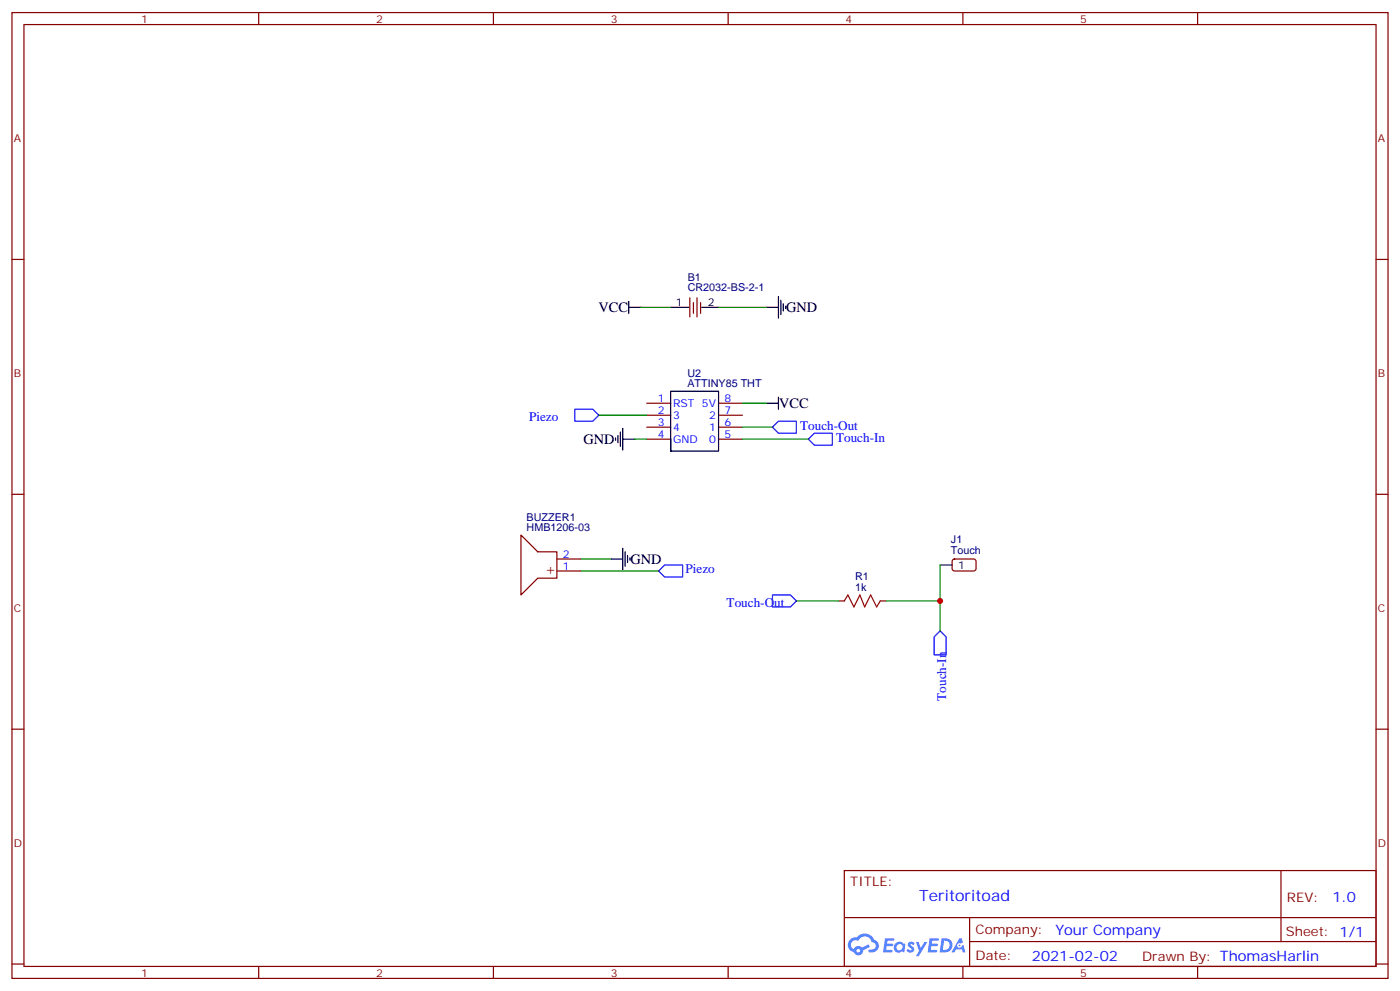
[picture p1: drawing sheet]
<svg xmlns="http://www.w3.org/2000/svg" width="412mm" height="292mm" viewBox="0 0 412 292" stroke-linecap="round" stroke-linejoin="round" font-family="sans-serif">
<g fill="none" stroke="#870000" stroke-width=".35">
<path d="M3.5 3.7h405.4v284.3h-405.4zM7.1 7.2h398.2v277.3h-398.2zM76.2 3.7v3.5M145.3 3.7v3.5M214.5 3.7v3.5M283.6 3.7v3.5M352.8 3.7v3.5M3.5 76.4h3.6M405.3 76.4h3.6M3.5 145.5h3.6M405.3 145.5h3.6M3.5 214.7h3.6"/>
<path d="M405.3 214.7h3.6M248.7 256.3h156.6v28.2h-156.6zM377.3 256.3v20.9M248.7 270.1h156.5M285.6 277.2h119.6M285.6 270.1v14.2M3.5 283.8h3.6M76.2 284.5v3.5M145.3 284.5v3.5M214.5 284.5v3.5M283.6 284.5v3.5M352.8 284.5v3.5"/>
<path d="M405.3 283.8h3.6"/>
</g>
<g fill="#5487ff">
<path d="M267.7 277.5a1.22 1.22 0 0 1 1.7 .2l-.4 .6a.47 .47 0 0 0-.3-.4 .47 .47 0 0 0-.5 .2l.1 .2a1.14 1.14 0 0 1 .8 1.8 1.14 1.14 0 0 1-1.9 0l-.2-.2 .5-.6 .7 .5a.29 .29 0 0 0 .3-.3 .29 .29 0 0 0-.2-.3 1.04 1.04 0 0 1-.6-1.7z"/>
<path d="M260.7 276.2h2.4l.3 .2-.2 .5-1.8 .1-.1 .8h1.5l.3 .4-.3 .4h-1.6l-.2 1.1h1.7l.2 .3-.2 .3-2.6 .1z"/>
<path d="M273.8 276.2h2.4l.3 .2-.1 .5-1.8 .1-.2 .8h1.6l.3 .4-.4 .4-1.6-.1-.1 1.1 1.7 .1 .2 .3-.2 .3-2.6 .1z"/>
<path d="M282.6 276.2h.7l.3 1.3-.6 .3a.69 .69 0 0 0-1 .3 .69 .69 0 0 0 .4 .9 .69 .69 0 0 0 .9-.6l.5-.2 .6 2.2h-.8l-.2-.9h-1.8l-.5 .9h-.8z"/>
<path d="M269.8 277.3h.8l.6 1.8 1.1-1.8h.9l-2.6 4.2h-.8l.9-1.5z"/>
<path d="M277.4 276.2l-.6 4.2h1.3a2.11 2.11 0 0 0 2.5-2.1 2.11 2.11 0 0 0-2.5-2.1zM278.1 277a1.39 1.39 0 0 1 1.7 1.4 1.39 1.39 0 0 1-1.8 1.2h-.3z"/>
<path d="M263.7 277.8a1.54 1.54 0 0 0-.1 2.2 1.54 1.54 0 0 0 2.2 .1l.6 .3 .3-2.3-.2-.3h-.4a1.49 1.49 0 0 0-2.4 0zM264 278.8a.94 .94 0 0 1 1.8 0 .94 .94 0 0 1-1.8 0z"/>
<path d="M250.4 276.6a2.18 2.18 0 0 0 1.1 3.7 1.44 1.44 0 0 0 1.6 .9 1.44 1.44 0 0 0 1.2-1.4l2-1.1-.5-.7-1.9 1a1.47 1.47 0 0 0-2.4 .4 1.39 1.39 0 0 1-.7-1.9 1.39 1.39 0 0 1 2-.5 2.12 2.12 0 0 1 2.2-1.3 2.12 2.12 0 0 1 1.9 1.7 1.14 1.14 0 0 1 1.1 1.4 1.14 1.14 0 0 1-1.7 .7 .43 .43 0 0 0-.5 .4 .43 .43 0 0 0 .4 .5 1.98 1.98 0 0 0 2.5-1.2 1.98 1.98 0 0 0-1.2-2.6 3.1 3.1 0 0 0-5.3-.6l-.9 .1zM252.3 279.9a.55 .55 0 0 1 1.1 0 .55 .55 0 0 1-1.1 0z"/>
<circle cx="282.6" cy="278.3" r=".26"/>
</g>
<g fill="none" stroke="#870000" stroke-width=".35">
<path d="M203.2 87.7v5.6M204.3 89.1v3.2M205.3 87.7v5.6M206.4 89.1v3.2M190.5 118.7h7.1M211.7 118.7h7M190.5 122.2h7.1M190.5 125.8h7.1M190.5 129.3h7.1M211.7 122.2h7M211.7 125.8h7M211.7 129.3h7"/>
<path d="M153.5 157.5l4.9 5h5.6v7.7h-5.6l-4.9 5zM164 164.6h7.1M164 168.1h7.1M246.9 176.9h1.8M259.3 176.9h1.8M280.7 164.8l.5-.2h5.9l.4 .7-.1 2.4-.6 .4-5.9-.1-.4-.6v-2.1z"/>
</g>
<g fill="none" stroke="#000" stroke-width=".35">
<path d="M185.2 90.5h3.5M185.2 88.7v3.6M197.6 90.5h5.2M206.7 90.5h5M225.8 90.5h3.5M229.3 87.3v6.4M230 88.4v4.2M230.7 89.4v2.1M231.4 90.1v.7M225.8 118.7h3.5M229.3 116.9v3.6M181.3 128.9v.7"/>
<path d="M182 128.2v2.2M182.7 127.2v4.2M183.4 129.3h3.6M183.4 126.1v6.4M197.6 129.3v3.5h14.1v-17.6h-14.1v17.6M179.9 164.6h3.5M183.4 161.4v6.3M184.1 162.5v4.2M184.9 163.5v2.1M185.6 164.2v.7M276.9 166.3h3.6"/>
</g>
<path d="M248.7 176.9l1.1-1.7 1.7 3.5 1.8-3.5 1.4 3.5 1.8-3.5 1.7 3.5 1.1-1.8" fill="none" stroke="#a10000" stroke-width=".35"/>
<path d="M188.7 90.5h8.9M211.7 90.5h14.1M218.7 118.7h7.1M176.4 122.2h14.1M187 129.3h3.5M218.7 129.3h19.4M218.7 125.8h8.8M171.1 164.6h8.8M171.1 168.1h22.9M234.6 176.9h12.3M261.1 176.9h15.8v8.8M276.9 166.3v10.6" fill="none" stroke="#008700" stroke-width=".35"/>
<path d="M169.3 120.5h5.3l1.8 1.7-1.8 1.8h-5.3zM227.5 125.8l1.8-1.8h5.3v3.5h-5.3zM238.1 129.3l1.8-1.8h5.3v3.6h-5.3zM194 168.1l1.8-1.8h5.3v3.6h-5.3zM227.5 175.2h5.3l1.8 1.7-1.8 1.8h-5.3zM275.2 187.5l1.7-1.8 1.8 1.8v5.3h-3.5z" fill="none" stroke="#00f" stroke-width=".35"/>
<circle cx="276.9" cy="176.9" r=".88" fill="#c00"/>
<text font-size="4.6" fill="#00f" x="270.8" y="265.3">Teritoritoad</text>
<g font-size="4.2">
<text x="176.3" y="91.9">VCC</text>
<text x="231.6" y="91.9">GND</text>
<text x="229.5" y="120.1">VCC</text>
<text x="171.9" y="130.7">GND</text>
<text x="185.7" y="166">GND</text>
</g>
<text font-size="4.2" fill="#800" x="160.5" y="168.8">+</text>
<g font-size="4.2" fill="#00f">
<text x="392.5" y="265.6">1.0</text>
<text x="310.9" y="275.1">Your Company</text>
<text x="304" y="282.9">2021-02-02</text>
</g>
<g font-size="3.9" fill="#00f">
<text x="155.8" y="124">Piezo</text>
<text x="235.7" y="126.5">Touch-Out</text>
<text x="246.3" y="130">Touch-In</text>
<text x="202" y="168.8">Piezo</text>
<text x="214" y="178.7">Touch-Out</text>
<text x="278.7" y="206.3" transform="rotate(-90 278.7 206.3)">Touch-In</text>
</g>
<g font-size="3.9" fill="#800">
<text x="250.5" y="260.9">TITLE:</text>
<text x="379.1" y="265.6">REV:</text>
<text x="287.4" y="275.1">Company:</text>
<text x="378.7" y="275.7">Sheet: 1/1</text>
<text x="287.4" y="282.8">Date:</text>
<text x="336.4" y="282.8">Drawn By: ThomasHarlin</text>
</g>
<g font-size="3.2" fill="#800">
<text x="41.6" y="6.7">1</text>
<text x="110.8" y="6.7">2</text>
<text x="179.9" y="6.7">3</text>
<text x="249.1" y="6.7">4</text>
<text x="318.2" y="6.7">5</text>
<text x="4.1" y="41.8">A</text>
<text x="405.9" y="41.8">A</text>
<text x="4.1" y="110.9">B</text>
<text x="405.9" y="110.9">B</text>
<text x="4.1" y="180.1">C</text>
<text x="405.9" y="180.1">C</text>
<text x="4.1" y="249.2">D</text>
<text x="405.9" y="249.2">D</text>
<text x="41.6" y="287.5">1</text>
<text x="110.8" y="287.5">2</text>
<text x="179.9" y="287.5">3</text>
<text x="249.1" y="287.5">4</text>
<text x="318.2" y="287.5">5</text>
</g>
<g font-size="3.2" fill="#000080">
<text x="202.6" y="82.8">B1</text>
<text x="202.6" y="85.8">CR2032-BS-2-1</text>
<text x="202.5" y="111.1">U2</text>
<text x="202.5" y="114">ATTINY85 THT</text>
<text x="155.1" y="153.3">BUZZER1</text>
<text x="155.1" y="156.5">HMB1206-03</text>
<text x="280.1" y="160">J1</text>
<text x="280.1" y="163.2">Touch</text>
<text x="251.9" y="170.9">R1</text>
<text x="251.9" y="174.1">1k</text>
</g>
<g font-size="3.2">
<text x="199.1" y="90.1">1</text>
<text x="208.5" y="90.1">2</text>
<text x="282.2" y="167.4">1</text>
</g>
<g font-size="3.2" fill="#00f">
<text x="193.8" y="118.4">1</text>
<text x="198.3" y="119.8">RST 5V</text>
<text x="213.4" y="118.4">8</text>
<text x="193.8" y="121.9">2</text>
<text x="193.8" y="125.4">3</text>
<text x="198.3" y="123.3">3</text>
<text x="208.9" y="123.3">2</text>
<text x="213.4" y="121.9">7</text>
<text x="213.4" y="125.4">6</text>
<text x="193.8" y="128.9">4</text>
<text x="198.3" y="126.8">4</text>
<text x="198.3" y="130.4">GND</text>
<text x="208.9" y="126.8">1</text>
<text x="208.9" y="130.4">0</text>
<text x="213.4" y="128.9">5</text>
<text x="165.8" y="164.2">2</text>
<text x="165.8" y="167.7">1</text>
</g>
</svg>
